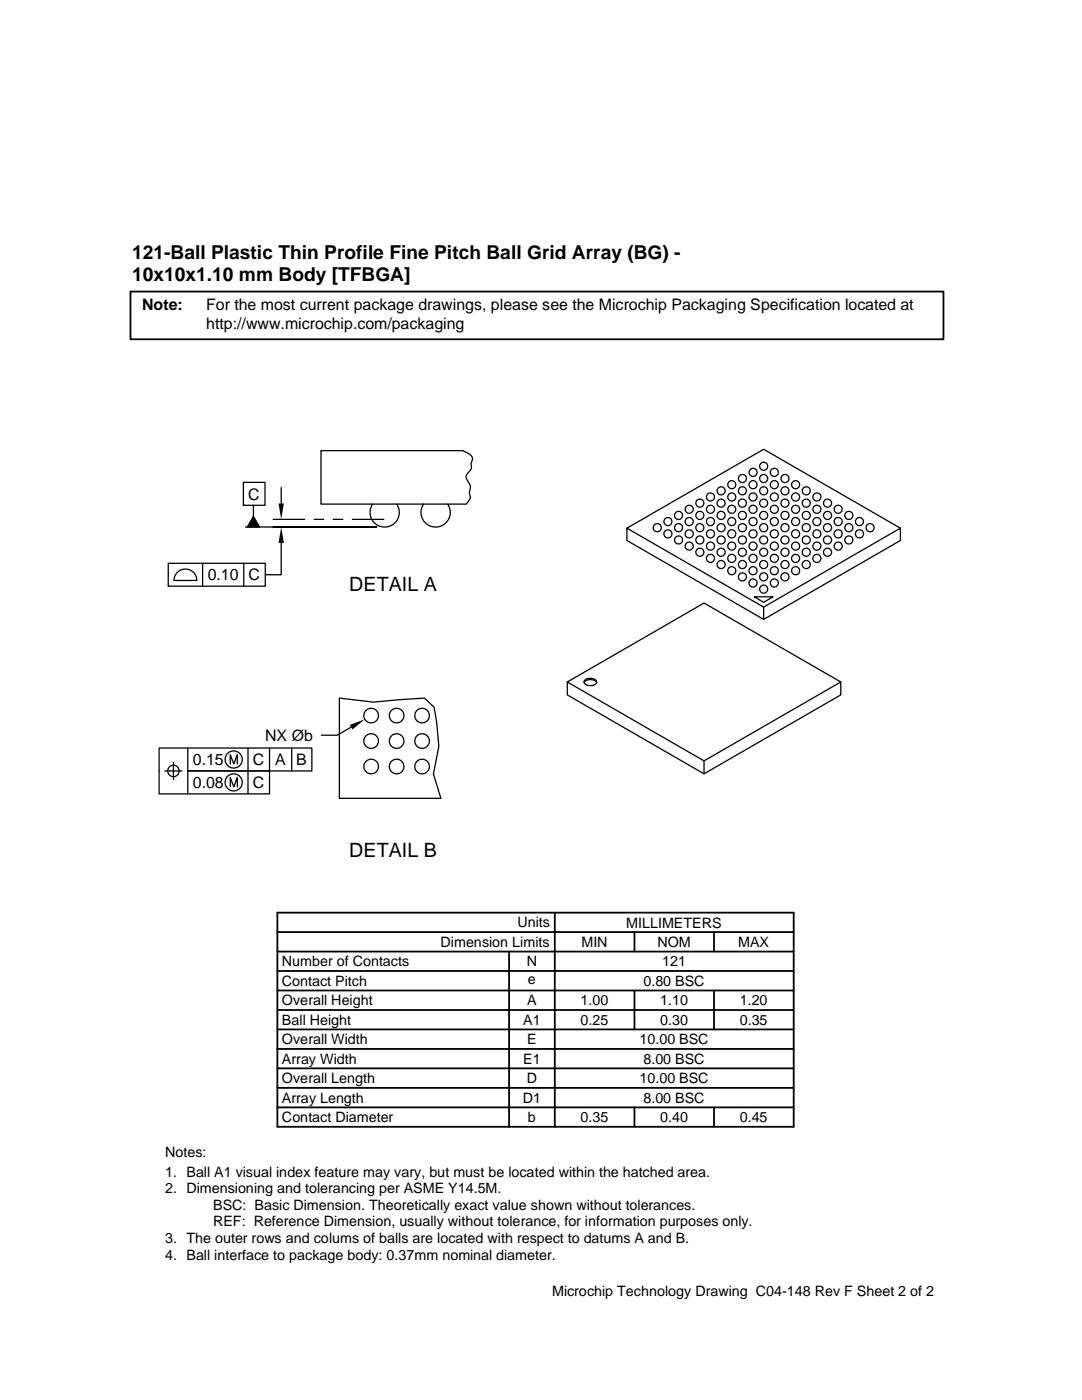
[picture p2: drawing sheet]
<svg xmlns="http://www.w3.org/2000/svg" width="216mm" height="279mm" viewBox="0 0 216 279" stroke-linecap="round" stroke-linejoin="round" font-family="sans-serif">
<g fill="none" stroke="#000" stroke-width=".25">
<path d="M48.6 96.3h4.3v4.5h-4.3zM56.1 97.3v3.2M64.1 89.9h28.2a2.28 2.28 0 0 1 2 1.9l-.3 .6v.6a2.06 2.06 0 0 1-.9 1.7l-.1 .4 .1 .4a2.43 2.43 0 0 1 .6 2.8v.3a1.58 1.58 0 0 1-.7 2h-28.9zM33.6 112.4h19.3v4.6h-19.3zM33.6 117h.1M35.5 114.1a2.29 2.29 0 0 1 2.4-.3 2.29 2.29 0 0 1 1.4 2h-4.6l.3-1.1zM40.4 112.4v4.6M48.6 100.8h.1M48.6 112.4v4.6M49 105.2h26.2h-20.7M50.6 100.8v2.3M50.6 103.1l1.2 2.1h-2.5z"/>
<path d="M54.5 103.7h6.3M56.1 108.4v6.3h-3.2M62.7 103.7h1.9M66.5 103.7h1.9M70.3 103.7h6.3M74.3 100.6a2.93 2.93 0 0 0 2.5 4.6 2.93 2.93 0 0 0 2.4-4.6M84.5 100.6a2.93 2.93 0 0 0 2.4 4.6 2.93 2.93 0 0 0 2.4-4.6M125.1 105.4v2.5l27.3 15.7 27.3-15.7v-2.5l-27.3 15.8-27.3-15.8 27.3-15.7 27.3 15.7M150.5 119.1h3.8l-1.9 1.1zM67.7 139.3l6.8 .8 10.2-.8 1.9 1.8 .5 2.9 .5 4.9-1.1 5.6 1.5 4.8h-20.3zM113.2 136.1l27.3-15.7 27.3 15.7-27.3 15.7zM113.2 136.1v2.6l27.3 15.7 27.3-15.7v-2.6"/>
<path d="M116.5 136.2a1.6 1.6 0 0 1 2.6 0M116.9 135.6a1.52 1.52 0 0 1 2.2 .5 1.46 1.46 0 0 1-2.6 0zM152.4 121.2v2.4M32.9 153.9h3.4M34.6 152.1v3.5M37.5 149.3v4.6h16.3v4.5h-22.1v-9.1h30.5v4.6h-24.7v4.5M46 152.5v-1.9l.7 1.9 .6-1.9v1.9M46 157v-1.8l.7 1.8 .6-1.8v1.8M49.5 149.3v9.1M53.8 149.3v4.6M58.2 149.3v4.6M70 145.1l-2.7 1.6h-3.2"/>
<path d="M140.5 151.8v2.6"/>
<circle cx="141.8" cy="99.2" r=".81"/>
<circle cx="143.9" cy="98" r=".81"/>
<circle cx="146" cy="99.2" r=".81"/>
<circle cx="146" cy="96.7" r=".81"/>
<circle cx="148.1" cy="98" r=".81"/>
<circle cx="148.1" cy="95.5" r=".81"/>
<circle cx="150.2" cy="99.2" r=".81"/>
<circle cx="150.3" cy="96.7" r=".81"/>
<circle cx="150.3" cy="94.3" r=".81"/>
<circle cx="152.4" cy="93" r=".81"/>
<circle cx="152.4" cy="95.5" r=".81"/>
<circle cx="152.4" cy="98" r=".81"/>
<circle cx="154.5" cy="99.2" r=".81"/>
<circle cx="154.5" cy="94.3" r=".81"/>
<circle cx="154.5" cy="96.7" r=".81"/>
<circle cx="156.6" cy="98" r=".81"/>
<circle cx="156.6" cy="95.5" r=".81"/>
<circle cx="158.8" cy="96.7" r=".81"/>
<circle cx="158.8" cy="99.2" r=".81"/>
<circle cx="160.9" cy="98" r=".81"/>
<circle cx="163" cy="99.2" r=".81"/>
<circle cx="131.2" cy="105.3" r=".81"/>
<circle cx="133.3" cy="104.1" r=".81"/>
<circle cx="133.3" cy="106.5" r=".81"/>
<circle cx="135.4" cy="105.3" r=".8"/>
<circle cx="135.4" cy="107.8" r=".81"/>
<circle cx="135.4" cy="102.9" r=".81"/>
<circle cx="137.5" cy="104.1" r=".81"/>
<circle cx="137.5" cy="101.6" r=".81"/>
<circle cx="137.5" cy="109" r=".81"/>
<circle cx="137.5" cy="106.5" r=".81"/>
<circle cx="139.6" cy="102.9" r=".81"/>
<circle cx="139.6" cy="100.4" r=".81"/>
<circle cx="139.6" cy="110.2" r=".81"/>
<circle cx="139.6" cy="107.8" r=".81"/>
<circle cx="139.6" cy="105.3" r=".81"/>
<circle cx="141.8" cy="104.1" r=".81"/>
<circle cx="141.8" cy="101.6" r=".81"/>
<circle cx="141.8" cy="111.4" r=".81"/>
<circle cx="141.8" cy="106.5" r=".81"/>
<circle cx="141.8" cy="109" r=".81"/>
<circle cx="143.9" cy="102.9" r=".81"/>
<circle cx="143.9" cy="100.4" r=".81"/>
<circle cx="143.9" cy="110.2" r=".81"/>
<circle cx="143.9" cy="112.7" r=".81"/>
<circle cx="143.9" cy="107.8" r=".81"/>
<circle cx="143.9" cy="105.3" r=".81"/>
<circle cx="146" cy="104.1" r=".81"/>
<circle cx="146" cy="101.6" r=".81"/>
<circle cx="146" cy="113.9" r=".81"/>
<circle cx="146" cy="111.4" r=".81"/>
<circle cx="146" cy="109" r=".81"/>
<circle cx="146" cy="106.5" r=".81"/>
<circle cx="148.1" cy="102.9" r=".81"/>
<circle cx="148.1" cy="100.4" r=".81"/>
<circle cx="148.1" cy="110.2" r=".81"/>
<circle cx="148.1" cy="112.7" r=".81"/>
<circle cx="148.1" cy="115.1" r=".81"/>
<circle cx="148.1" cy="105.3" r=".81"/>
<circle cx="148.1" cy="107.8" r=".81"/>
<circle cx="150.2" cy="116.4" r=".81"/>
<circle cx="150.3" cy="106.5" r=".81"/>
<circle cx="150.3" cy="101.6" r=".81"/>
<circle cx="150.3" cy="111.4" r=".81"/>
<circle cx="150.3" cy="113.9" r=".81"/>
<circle cx="150.3" cy="109" r=".81"/>
<circle cx="150.3" cy="104.1" r=".81"/>
<circle cx="152.4" cy="112.7" r=".81"/>
<circle cx="152.4" cy="115.1" r=".81"/>
<circle cx="152.4" cy="110.2" r=".81"/>
<circle cx="152.4" cy="102.9" r=".81"/>
<circle cx="152.4" cy="117.6" r=".81"/>
<circle cx="152.4" cy="100.4" r=".81"/>
<circle cx="152.4" cy="107.8" r=".81"/>
<circle cx="152.4" cy="105.3" r=".81"/>
<circle cx="154.5" cy="104.1" r=".81"/>
<circle cx="154.5" cy="116.4" r=".81"/>
<circle cx="154.5" cy="101.6" r=".81"/>
<circle cx="154.5" cy="113.9" r=".81"/>
<circle cx="154.5" cy="111.4" r=".81"/>
<circle cx="154.5" cy="106.5" r=".81"/>
<circle cx="154.5" cy="109" r=".81"/>
<circle cx="156.6" cy="105.3" r=".81"/>
<circle cx="156.6" cy="100.4" r=".81"/>
<circle cx="156.6" cy="112.7" r=".81"/>
<circle cx="156.6" cy="110.2" r=".81"/>
<circle cx="156.6" cy="115.1" r=".81"/>
<circle cx="156.6" cy="107.8" r=".81"/>
<circle cx="156.6" cy="102.9" r=".81"/>
<circle cx="158.8" cy="109" r=".81"/>
<circle cx="158.8" cy="111.4" r=".81"/>
<circle cx="158.8" cy="113.9" r=".81"/>
<circle cx="158.8" cy="104.1" r=".81"/>
<circle cx="158.8" cy="101.6" r=".81"/>
<circle cx="158.8" cy="106.5" r=".81"/>
<circle cx="160.9" cy="102.9" r=".81"/>
<circle cx="160.9" cy="100.4" r=".81"/>
<circle cx="160.9" cy="110.2" r=".81"/>
<circle cx="160.9" cy="112.7" r=".81"/>
<circle cx="160.9" cy="105.3" r=".81"/>
<circle cx="160.9" cy="107.8" r=".81"/>
<circle cx="163" cy="106.5" r=".81"/>
<circle cx="163" cy="101.6" r=".81"/>
<circle cx="163" cy="111.4" r=".81"/>
<circle cx="163" cy="109" r=".81"/>
<circle cx="163" cy="104.1" r=".81"/>
<circle cx="165.1" cy="110.2" r=".81"/>
<circle cx="165.1" cy="102.9" r=".81"/>
<circle cx="165.1" cy="100.4" r=".81"/>
<circle cx="165.1" cy="107.8" r=".81"/>
<circle cx="165.1" cy="105.3" r=".81"/>
<circle cx="167.2" cy="104.1" r=".81"/>
<circle cx="167.2" cy="101.6" r=".81"/>
<circle cx="167.2" cy="106.5" r=".81"/>
<circle cx="167.2" cy="109" r=".81"/>
<circle cx="169.4" cy="105.3" r=".81"/>
<circle cx="169.4" cy="107.8" r=".81"/>
<circle cx="169.4" cy="102.9" r=".81"/>
<circle cx="171.5" cy="104.1" r=".81"/>
<circle cx="171.5" cy="106.5" r=".81"/>
<circle cx="173.6" cy="105.3" r=".81"/>
<circle cx="34.6" cy="153.9" r="1.14"/>
<circle cx="46.6" cy="151.6" r="1.72"/>
<circle cx="46.6" cy="156.1" r="1.72"/>
<circle cx="74.1" cy="153" r="1.46"/>
<circle cx="74.1" cy="147.9" r="1.46"/>
<circle cx="74.1" cy="142.8" r="1.46"/>
<circle cx="79.1" cy="153" r="1.46"/>
<circle cx="79.1" cy="147.9" r="1.46"/>
<circle cx="79.1" cy="142.8" r="1.46"/>
<circle cx="84.2" cy="153" r="1.46"/>
<circle cx="84.2" cy="147.9" r="1.46"/>
<circle cx="84.2" cy="142.8" r="1.46"/>
</g>
<g fill="none" stroke="#000" stroke-width=".36">
<path d="M26 58.2h162.3v9.5h-162.3zM55.4 186h103M55.4 182.1h103v42.8h-103zM55.4 189.9h103M55.4 197.7h103M55.4 193.8h103M101.6 189.9v35M110.7 182.1v42.8M126.6 186v3.9M126.6 197.7v7.7M142.5 186v3.9M142.5 197.7v7.7"/>
<path d="M55.4 217.1h103M55.4 209.3h103M55.4 205.4h103M55.4 213.2h103M55.4 201.6h103M55.4 221h103M126.6 221v3.9M142.5 221v3.9"/>
</g>
<path d="M50.6 103.1l1.2 2.1h-2.5zM55.6 100.5h1l-.5 3.2zM56.1 105.2l.5 3.2h-1zM69.8 144.7l3-1.1-2.5 2z" fill="#000"/>
<g font-size="3.9">
<text x="69.7" y="118">DETAIL A</text>
<text x="69.7" y="171.1">DETAIL B</text>
</g>
<g font-size="3.8">
<text x="26.4" y="51.8">121-Ball Plastic Thin Profile Fine Pitch Ball Grid Array (BG) -</text>
<text x="26.4" y="56.2">10x10x1.10 mm Body [TFBGA]</text>
</g>
<g font-size="3.2">
<text x="28.4" y="62">Note:</text>
<text x="41.1" y="62">For the most current package drawings, please see the Microchip Packaging Specification located at</text>
<text x="41.1" y="65.6">http://www.microchip.com/packaging</text>
<text x="49.6" y="99.7">C</text>
<text x="41.4" y="115.8">0.10</text>
<text x="49.6" y="115.8">C</text>
<text x="52.9" y="147.8">NX Øb</text>
<text x="38.5" y="152.7">0.15</text>
<text x="50.5" y="152.7">C</text>
<text x="54.9" y="152.7">A</text>
<text x="59.1" y="152.7">B</text>
<text x="38.5" y="157.3">0.08</text>
<text x="50.5" y="157.3">C</text>
</g>
<g font-size="2.9">
<text x="103.3" y="185.1">Units</text>
<text x="124.9" y="185.1">MILLIMETERS</text>
<text x="87.9" y="189">Dimension Limits</text>
<text x="116" y="189">MIN</text>
<text x="131.2" y="189">NOM</text>
<text x="147.3" y="189">MAX</text>
<text x="56.3" y="196.8">Contact Pitch</text>
<text x="56.3" y="192.9">Number of Contacts</text>
<text x="105.1" y="192.9">N</text>
<text x="105.3" y="196.5">e</text>
<text x="128.4" y="196.8">0.80 BSC</text>
<text x="132.1" y="192.9">121</text>
<text x="56.3" y="200.6">Overall Height</text>
<text x="105.2" y="200.6">A</text>
<text x="115.8" y="200.6">1.00</text>
<text x="131.7" y="200.6">1.10</text>
<text x="147.6" y="200.6">1.20</text>
<text x="56.3" y="204.5">Ball Height</text>
<text x="56.3" y="208.4">Overall Width</text>
<text x="104.4" y="204.5">A1</text>
<text x="105.2" y="208.4">E</text>
<text x="115.8" y="204.5">0.25</text>
<text x="127.6" y="208.4">10.00 BSC</text>
<text x="131.7" y="204.5">0.30</text>
<text x="147.6" y="204.5">0.35</text>
<text x="56.3" y="212.3">Array Width</text>
<text x="104.4" y="212.3">E1</text>
<text x="128.4" y="212.3">8.00 BSC</text>
<text x="56.3" y="216.2">Overall Length</text>
<text x="56.3" y="220.1">Array Length</text>
<text x="104.3" y="220.1">D1</text>
<text x="105.1" y="216.2">D</text>
<text x="127.6" y="216.2">10.00 BSC</text>
<text x="128.4" y="220.1">8.00 BSC</text>
<text x="56.3" y="224">Contact Diameter</text>
<text x="105.3" y="223.9">b</text>
<text x="115.8" y="224">0.35</text>
<text x="131.7" y="224">0.40</text>
<text x="147.6" y="224">0.45</text>
<text x="32.9" y="230.9">Notes:</text>
<text x="32.9" y="238.1">2. Dimensioning and tolerancing per ASME Y14.5M.</text>
<text x="32.9" y="234.8">1. Ball A1 visual index feature may vary, but must be located within the hatched area.</text>
<text x="42.5" y="241.4">BSC: Basic Dimension. Theoretically exact value shown without tolerances.</text>
<text x="42.5" y="244.8">REF: Reference Dimension, usually without tolerance, for information purposes only.</text>
<text x="32.9" y="248.1">3. The outer rows and colums of balls are located with respect to datums A and B.</text>
<text x="32.9" y="251.4">4. Ball interface to package body: 0.37mm nominal diameter.</text>
<text x="110.2" y="258.7">Microchip Technology Drawing C04-148 Rev F Sheet 2 of 2</text>
</g>
</svg>
